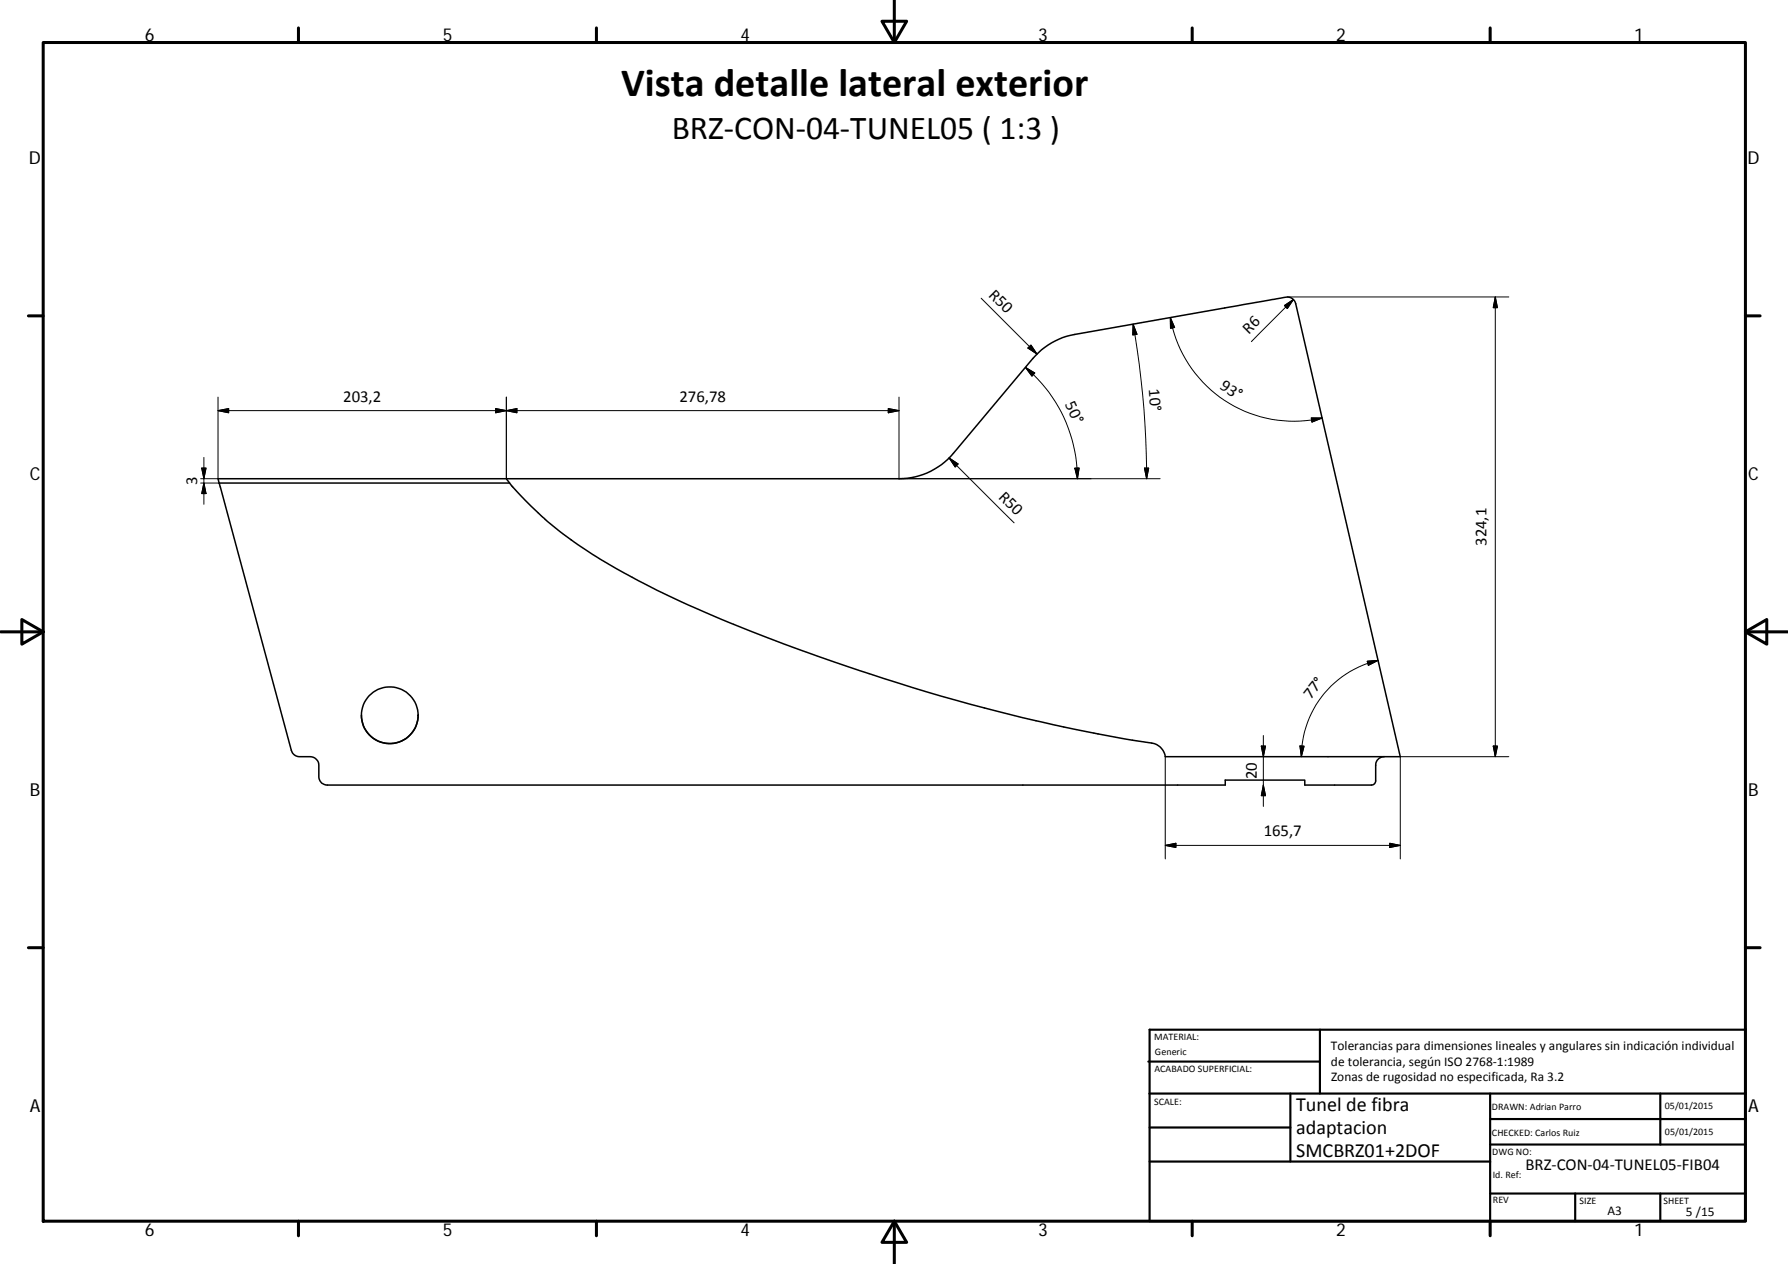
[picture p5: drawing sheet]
<svg xmlns="http://www.w3.org/2000/svg" width="420mm" height="297mm" viewBox="0 0 420 297" stroke-linecap="round" stroke-linejoin="round" font-family="sans-serif">
<g fill="none" stroke="#000" stroke-width=".36">
<path d="M51.5 113.5l-.3-1h160.1a16.6 16.6 0 0 0 12.7-5.9l18.7-22.3a16.7 16.7 0 0 1 9.9-5.7l49.3-8.7a2.04 2.04 0 0 1 2.6 1.5l24.5 106.4h-55.2a3.8 3.8 0 0 0-3.2-3.2l-13.6-2.3M51.5 113.5l17 62.8a1.98 1.98 0 0 0 1.9 1.5h2.5a2.05 2.05 0 0 1 2 2v2.7a2.01 2.01 0 0 0 2 2h211v-1.2h18.7v1.2h15.7a1.01 1.01 0 0 0 1-1v-3.7a2.02 2.02 0 0 1 2-2M51.5 113.5h68.2M119 112.5l.4 .6a74.7 74.7 0 0 0 8.3 8.6 107.5 107.5 0 0 0 23.8 15.5 376.4 376.4 0 0 0 52.7 21.1 427.3 427.3 0 0 0 52.8 14M84.9 168.1a6.7 6.7 0 0 0 6.7 6.6 6.7 6.7 0 0 0 6.7-6.6"/>
<circle cx="91.6" cy="168.1" r="6.7"/>
</g>
<g fill="none" stroke="#000" stroke-width=".71">
<path d="M10.1 10h400.1v277h-400.1zM70.1 6.6v3.4M140.2 6.6v3.4M207.3 5h5.8l-2.9 5zM210.2 0v10M280.2 6.6v3.4M350.2 6.6v3.4M6.7 74.2h3.4M410.2 74.2h3.4M.2 148.5h9.9M5.1 145.6l5 2.9-5 2.9zM410.2 148.5l5-2.9v5.8z"/>
<path d="M410.2 148.5h9.9M6.7 222.7h3.4M410.2 222.7h3.4M70.1 287v3.4M140.2 287v3.4M210.2 287l2.9 5h-5.8zM210.2 287v10M280.2 287v3.4M350.2 287v3.4"/>
</g>
<g fill="none" stroke="#000" stroke-width=".51">
<path d="M269.8 249.5h40.4M270.1 257h140.1M270.1 242h140.1v45h-140.1zM303.2 257v16M310.2 242v15M350.2 257v30M390.2 257v12M270.1 273h80.1M270.1 265h33.1M350.2 269h60M350.2 263h60M350.2 280.5h60"/>
<path d="M370.2 280.5v6.5M390.2 280.5v6.5"/>
</g>
<g fill="none" stroke="#000" stroke-width=".23">
<path d="M230.6 70.1l13.1 13.1M266.3 76.2a208.5 208.5 0 0 1 3.1 36.3M266.3 76.2l.9 2.3-1 .2zM275 74.6a29.5 29.5 0 0 0 35.7 23.6M275 74.6l1 2.4-1 .2zM301.8 71.8l2.1-1.4-1.4 2.1zM302.5 69.8h.6M303.2 69.8h51.4M303.9 70.4l-9.8 9.9M351.4 69.8v108M351.4 69.8l.5 2.5h-1zM51.2 96.5l2.5-.5v1z"/>
<path d="M51.2 96.5h160.1M51.2 93.3v19.2h-4.1M116.5 96l2.5 .5-2.5 .5zM119 93.3v19.2M119 96.5l2.5-.5v1zM208.7 96l2.6 .5-2.6 .5zM211.3 93.3v19.2h61.3M241 86.3l2.2 1.4-.7 .7zM241 86.3a34.1 34.1 0 0 1 12.2 26.2M241.5 81.8l.8-.7 1.4 2.1zM308.1 98.2h2.6l-2.4 1zM47.1 113.5h4.4"/>
<path d="M47.4 110h1l-.5 2.5zM47.9 107.5v11M47.9 113.5l.5 2.5h-1zM223 107.6l2.1 1.4-.6 .7zM223 107.6l15.3 15.3M252.6 110h1l-.4 2.5zM268.9 110h1l-.5 2.5zM321.3 155.4l2.5-.2-2.2 1.2zM323.8 155.2a23.2 23.2 0 0 0-18 22.6M273.8 177.8v24M296.4 175.3h1l-.5 2.5zM296.9 172.8v16.7"/>
<path d="M305.5 175.3h.9l-.6 2.5zM350.9 175.3h1l-.5 2.5zM354.6 177.8h-25.6v24M273.8 198.7l2.5-.5v1zM273.8 198.7h55.2M296.9 184.5l.5 2.5h-1zM326.6 198.2l2.4 .5-2.4 .5z"/>
</g>
<g fill="#000" stroke="#000" stroke-width=".23">
<path d="M266.3 76.2l.9 2.3-1 .2zM275 74.6l1 2.4-1 .2zM301.8 71.8l2.1-1.4-1.4 2.1zM351.4 69.8l.5 2.5h-1zM51.2 96.5l2.5-.5v1zM116.5 96l2.5 .5-2.5 .5zM119 96.5l2.5-.5v1zM208.7 96l2.6 .5-2.6 .5zM241.5 81.8l.8-.7 1.4 2.1zM241 86.3l2.2 1.4-.7 .7zM308.1 98.2h2.6l-2.4 1zM47.4 110h1l-.5 2.5z"/>
<path d="M47.9 113.5l.5 2.5h-1zM223 107.6l2.1 1.4-.6 .7zM252.6 110h1l-.4 2.5zM268.9 110h1l-.5 2.5zM321.3 155.4l2.5-.2-2.2 1.2zM296.4 175.3h1l-.5 2.5zM305.5 175.3h.9l-.6 2.5zM350.9 175.3h1l-.5 2.5zM273.8 198.7l2.5-.5v1zM296.9 184.5l.5 2.5h-1zM326.6 198.2l2.4 .5-2.4 .5z"/>
</g>
<text font-size="9.4" x="145.9" y="22.6">Vista detalle lateral exterior</text>
<text font-size="7.9" x="157.8" y="32.6">BRZ‐CON‐04‐TUNEL05 ( 1:3 )</text>
<g font-size="4.7">
<text x="304.6" y="261.2">Tunel de fibra</text>
<text x="304.6" y="266.6">adaptacion</text>
<text x="304.6" y="272">SMCBRZ01+2DOF</text>
</g>
<g font-size="4.2">
<text x="34" y="9.6">6</text>
<text x="104" y="9.6">5</text>
<text x="174" y="9.6">4</text>
<text x="244" y="9.6">3</text>
<text x="314" y="9.6">2</text>
<text x="384" y="9.6">1</text>
<text x="6.8" y="38.7">D</text>
<text x="410.6" y="38.7">D</text>
<text x="7" y="112.9">C</text>
<text x="410.8" y="112.9">C</text>
<text x="7" y="187.1">B</text>
<text x="410.8" y="187.1">B</text>
<text x="7" y="261.3">A</text>
<text x="410.8" y="261.3">A</text>
<text x="34" y="290.4">6</text>
<text x="104" y="290.4">5</text>
<text x="174" y="290.4">4</text>
<text x="244" y="290.4">3</text>
<text x="314" y="290.4">2</text>
<text x="384" y="290.4">1</text>
</g>
<g font-size="3.9">
<text x="232.2" y="69.5" transform="rotate(45 232.2 69.5)">R50</text>
<text x="293.5" y="78.7" transform="rotate(-45 293.5 78.7)">R6</text>
<text x="80.6" y="94.4">203,2</text>
<text x="159.6" y="94.4">276,78</text>
<text x="250.2" y="95" transform="rotate(65 250.2 95)">50°</text>
<text x="269.9" y="91.5" transform="rotate(85 269.9 91.5)">10°</text>
<text x="286.5" y="91.2" transform="rotate(33 286.5 91.2)">93°</text>
<text x="46.4" y="114" transform="rotate(-90 46.4 114)">3</text>
<text x="234.5" y="116.9" transform="rotate(45 234.5 116.9)">R50</text>
<text x="349.3" y="128.3" transform="rotate(-90 349.3 128.3)">324,1</text>
<text x="308" y="164.5" transform="rotate(-51 308 164.5)">77°</text>
<text x="295.3" y="183.2" transform="rotate(-90 295.3 183.2)">20</text>
<text x="297" y="196.6">165,7</text>
<text x="358.5" y="274.9">BRZ‐CON‐04‐TUNEL05‐FIB04</text>
</g>
<g font-size="3.1">
<text x="312.8" y="246.8">Tolerancias para dimensiones lineales y angulares sin indicación individual</text>
<text x="312.8" y="250.4">de tolerancia, según ISO 2768‐1:1989</text>
<text x="312.8" y="254">Zonas de rugosidad no especificada, Ra 3.2</text>
<text x="377.7" y="285.6">A3</text>
<text x="396.2" y="285.9">5 /15</text>
</g>
<g font-size="2.4">
<text x="271.2" y="244.4">MATERIAL:</text>
<text x="271.3" y="251.9">ACABADO SUPERFICIAL:</text>
<text x="271.4" y="247.9">Generic</text>
<text x="271.2" y="259.7">SCALE:</text>
<text x="350.6" y="260.9">DRAWN: Adrian Parro</text>
<text x="391.2" y="260.6">05/01/2015</text>
<text x="350.6" y="267">CHECKED: Carlos Ruiz</text>
<text x="391.2" y="266.6">05/01/2015</text>
<text x="350.7" y="271.4">DWG NO:</text>
<text x="350.8" y="276.8">Id. Ref:</text>
<text x="350.8" y="282.8">REV</text>
<text x="371.2" y="282.9">SIZE</text>
<text x="390.9" y="282.9">SHEET</text>
</g>
</svg>
